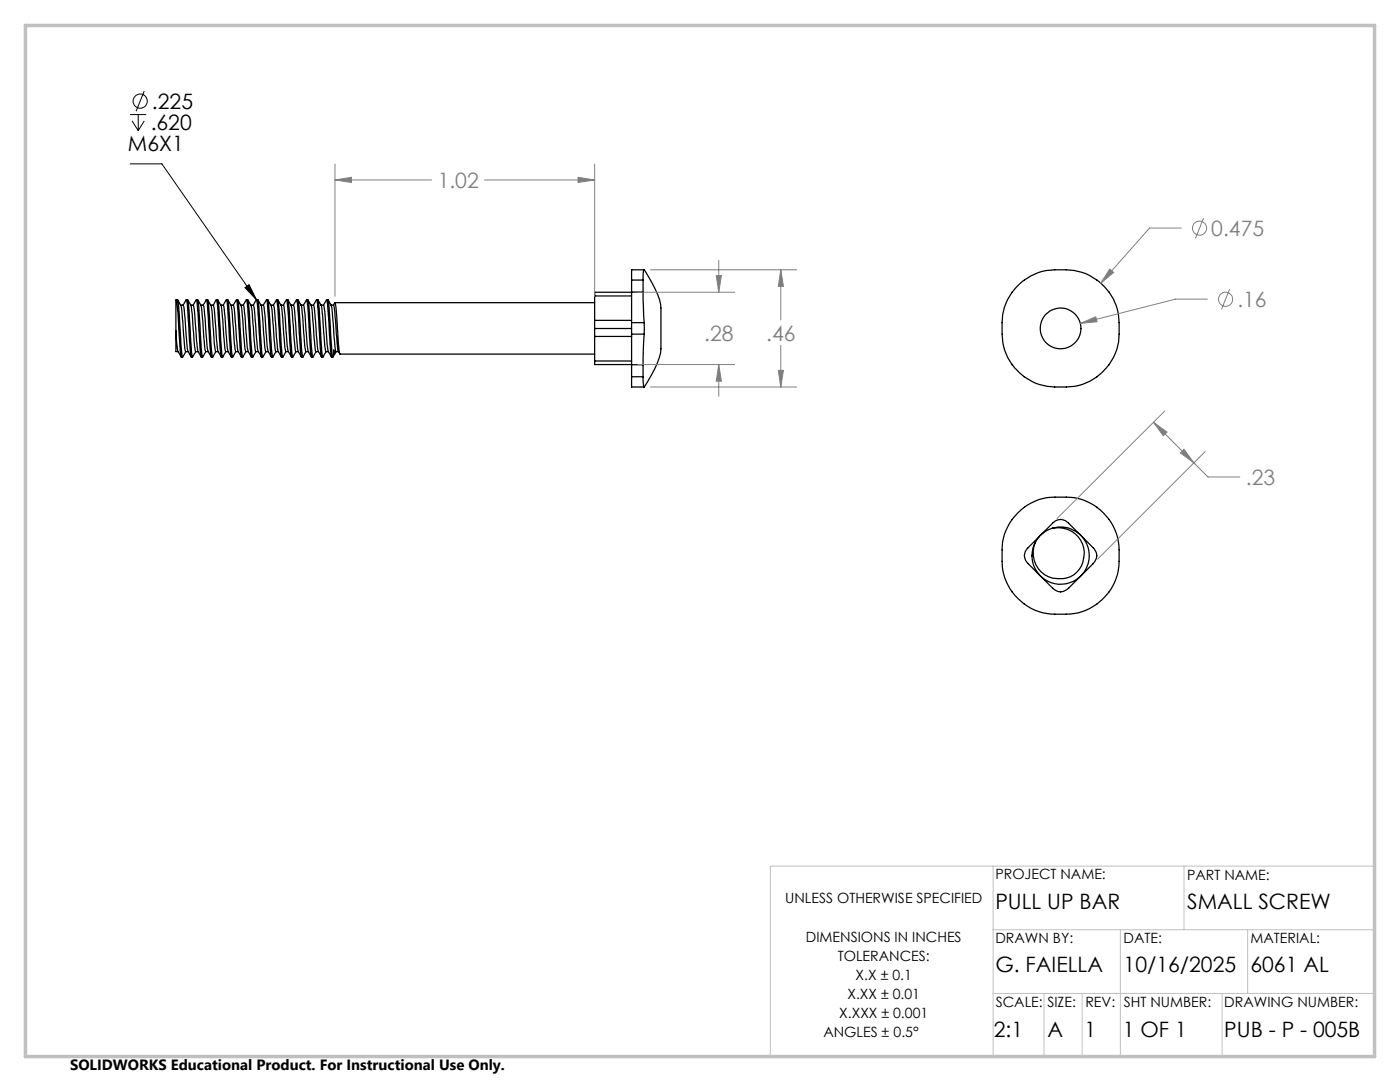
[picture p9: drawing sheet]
<svg xmlns="http://www.w3.org/2000/svg" width="279mm" height="216mm" viewBox="0 0 279 216" stroke-linecap="round" stroke-linejoin="round" font-family="sans-serif">
<g fill="none" stroke="#000" stroke-width=".25">
<path d="M35.2 59.8a41.2 41.2 0 0 1 .6 7.3l.1 2.8 .3 1.3M35.2 59.8l-.1 6.2M35.2 59.8h.2M35.5 59.8a5.4 5.4 0 0 1 .9 3.8l.5 5.8 .2 .8M35.5 59.9l.1 .8 .6 8.6 .2 1.9-.2 .1M37.1 59.8l-.6 1.1M37.2 59.8l.2 1.1 .4 7.2 .4 3.1M37.2 59.8h.2M37.5 59.8a5.8 5.8 0 0 1 .9 3.7l.4 5.4 .3 1.3M37.5 59.9l.2 2.3 .5 7.8 .2 1.2-.2 .1M39.2 59.8l-.6 1.1M39.5 59.9l.2 1.4 .4 8 .3 1.9-.2 .1"/>
<path d="M41.2 59.8l-.7 1.1M41.2 59.8h.3a5.2 5.2 0 0 1 .9 3.5v.6a31.6 31.6 0 0 0 .7 6.3M41.2 59.8a17.8 17.8 0 0 1 .4 5l.5 6 .1 .5h.2M41.5 59.9l.1 .8 .6 8.6 .2 1.9M43.1 59.8l-.6 1.1M43.2 59.8l.2 1.4 .5 8.4 .3 1.6M43.2 59.8h.2M43.5 59.8a4.7 4.7 0 0 1 .9 3.4l.5 6.5 .1 .5h.5M43.5 59.9l.2 2.3 .6 8.4 .1 .6M45.2 59.8l-.6 1.1M45.5 59.9l.2 1.4 .5 8.7 .2 1.2M47.2 59.8l-.7 1.1"/>
<path d="M47.4 59.9l.2 .8 .6 8.6 .2 2-.2-.1-.3-1.3-.4-7.9-.3-2.2h.2a4.3 4.3 0 0 1 1 3.2l.4 6 .3 1.2M49.1 59.8l-.6 1.1M49.5 59.9l.2 2.3 .6 8.4 .1 .6M51.2 59.8l-.6 1.1M51.4 59.8h-.2l.3 2 .4 7.4 .3 2M51.5 59.8a5.5 5.5 0 0 1 .9 3.6l.5 6.2 .2 .6h.5M51.5 59.9l.2 1.4 .5 8.7 .2 1.2M53.2 59.8l-.7 1.1M53.2 59.8h.2a5.2 5.2 0 0 1 1 3.5l.3 4.6 .4 2.3M53.2 59.8l.2 1.4 .6 9.3 .2 .8h.2l-.2-2-.6-8.6-.2-.8M55.2 59.8l-.7 1.1M55.2 59.8a56.1 56.1 0 0 1 .6 8.6l.4 2.8"/>
<path d="M55.2 59.8h.2M55.5 59.8a3.8 3.8 0 0 1 .8 2.9l.6 6.8 .1 .7h.5M55.5 59.9l.2 2.3 .6 8.4 .1 .6-.2 .1M57.1 59.8l-.5 1.1M57.4 59.8h-.2l.3 2.5 .4 7.3 .3 1.6M57.5 59.8a5.8 5.8 0 0 1 .9 3.9l.3 4 .4 2.5M57.5 59.9l.2 2.3 .5 7.8 .2 1.2-.2 .1M59.2 59.8l-.7 1.1M59.2 59.8l.3 2.6 .5 7.8 .2 1M59.2 59.8h.2M59.5 59.8l.6 1.1M59.5 59.9l.2 1.4 .4 8 .3 1.9-.2 .1"/>
<path d="M61.2 59.8l-.7 1.1M61.2 59.8a45 45 0 0 1 .6 7.6l.3 3.7 .3 .2M61.2 59.8h.2M61.5 59.8a5.2 5.2 0 0 1 .9 3.7l.5 5.8 .2 .9M61.5 59.9l.1 .8 .6 8.6 .2 1.9M63.1 59.8l-.6 1.1M63.2 59.8l.2 1 .5 8.7 .3 1.7M63.2 59.8h.2M63.5 59.8a5.5 5.5 0 0 1 .9 3.6l.4 5.9 .2 .8 .5 .1M63.5 59.9l.5 6.4a16.9 16.9 0 0 0 .5 4.9M65.2 59.8l-.6 1.1M65.5 59.9l.2 1.4 .5 8.7 .2 1.2-.2 .1"/>
<path d="M118.7 59.1v4.8M118.7 59.1h7.3M126 58.3v6.1M126 55.9v2.4M126 58.3h-7.3v.8M126 58.3h2.3M126 55.9h2.3M128.3 58.3l.3 6.1M128.3 55.9v2.4M128.6 53.8l-.2 .6-.1 1.5M128.6 53.8l.7 1.2a14.3 14.3 0 0 1 2.6 6.5v4.8a13.8 13.8 0 0 1-2.6 9.8l-.7 1.1M128.6 53.8h-2.6v2.1"/>
<path d="M202.8 57.3a10.9 10.9 0 0 1 8.9-3.5 10.9 10.9 0 0 1 11.6 11.7 10.9 10.9 0 0 1-11.6 11.7 10.9 10.9 0 0 1-11.7-11.7 10.6 10.6 0 0 1 2.8-8.2zM35.1 66v4.2h.4M35.1 66l.4 4.1M35.5 70.1l.7 1.1M36.1 60.9h.4M36.5 60.9l.3 .9 .6 7.6 .1 .7M37.1 70.2l-.6 1M37.1 70.2h.4M37.5 70.1l.7 1.1M38.1 60.9h.5M38.6 60.9l.2 1.2 .4 5.9a5.3 5.3 0 0 0 .9 3.2M39.1 70.2h.4"/>
<path d="M39.1 70.2l-.6 1M40.1 60.9h.5l.1 .2 .5 6.8a5 5 0 0 0 1 3.3M41.1 70.2l-.2-.9-.5-6.4a4.6 4.6 0 0 0-.9-3.1h-.3l.3 2.6 .5 7.8 .2 1M41.1 70.2l-.6 1M41.1 70.2h.5M42.1 60.9h.4M42.5 60.9a36.7 36.7 0 0 1 .7 6.9l.3 2.3M43.1 70.2l-.6 1M43.1 70.2h.4M43.5 70.1l.7 1.1M44.1 60.9h.5M44.2 71.3h.2"/>
<path d="M44.6 60.9l.3 2.3 .4 5.1a4.8 4.8 0 0 0 .8 2.9M45.1 70.2l-.7 1M46.1 60.9h.5M46.6 60.9l.2 .9 .5 6.4a4.5 4.5 0 0 0 .9 3M47.1 70.2l-.3-1.5-.4-5.6a5.7 5.7 0 0 0-.9-3.3h-.3l.2 1.2 .6 9.4 .1 .8 .3 .1M47.1 70.2l-.6 1M47.1 70.2h.5M48.1 60.9h.4M48.5 60.9a36.3 36.3 0 0 1 .7 6.7l.3 2.5M49.1 70.2l-.6 1M49.1 70.2h.4M49.5 70.1l.7 1.1"/>
<path d="M50.1 60.9h.5M50.6 60.9l.2 .8 .4 5.8 .3 2.6M51.1 70.2l-.7 1M51.5 70.1l.7 1.1M51.5 70.2h-.5l-.1-.4-.5-6.8a5.1 5.1 0 0 0-.9-3.2h-.3l.3 1.8 .4 7.8 .2 1.8 .3 .1M52.1 60.9h.5l.1 .2 .8 9M52.2 71.3h.2M53.1 70.2l-.6 1M53.5 70.1l.7 1.1M54.1 60.9h.5l.1 .4 .8 8.8M55.1 70.2l-.6 1M55.1 70.2h.4"/>
<path d="M55.5 70.1l.7 1.1M56.1 60.9h.5M56.6 60.9a31.6 31.6 0 0 1 .6 6.3l.3 2.9M57.1 70.2l-.6 1M57.5 70.1l.7 1.1M58.1 60.9h.5l.1 .3 .6 7a4.5 4.5 0 0 0 .8 3M59.1 70.2h.4M59.1 70.2l-.6 1M60.1 60.9h.5l.1 .3 .5 6.9a5 5 0 0 0 1 3.1M60.1 60.9l.3 2.2 .5 6.3 .2 .8M61.1 70.2l-.6 1M61.1 70.2h.5"/>
<path d="M62.1 60.9h.4M62.5 60.9l.3 .8 .5 7.2 .2 1.2M63.1 70.2l-.6 1M63.1 70.2h.4M63.5 70.1l.7 1.1M64.1 60.9h.5M64.2 71.3h.3M64.6 60.9l.2 1.1 .4 5.9a5.6 5.6 0 0 0 .9 3.3M65.1 70.2l-.6 1M66.1 60.9h.5M66.6 60.9l.2 1 .4 6a4.5 4.5 0 0 0 .6 2.7M66.6 70.7h.2l-.2-.9v1.2l-.1 .2"/>
<path d="M66.8 60.4l-.3 .5M67.1 70.2l-.2-1-.5-6.4a4.4 4.4 0 0 0-.9-3h-.3l.3 3.1 .5 7.2 .2 1.2M67.1 70.2h.5M67.1 70.2l-.3 .4M118.7 63.9v1.6M118.7 65.5v1.6M118.7 60.4h-51.8l.2 1.3 .5 7.1 .2 1.9h50.9M118.7 72v.7h7.3M118.7 65.5h7.3M118.7 63.9h7.3M118.7 67.1h7.3M118.7 72h7.3"/>
<path d="M118.7 67.1v4.9M126 66.7v6.1M126 72.8v2.4M126 75.2v2h2.6M126 64.4h2.6M126 66.7h2.6M126 72.8h2.3M126 64.4v2.3M126 75.2h2.3M128.3 75.2l.3 2M128.3 72.8v2.4M128.6 66.7l-.3 6.1"/>
<path d="M128.6 64.4v2.3M203.1 102.3a10.5 10.5 0 0 1 7.4-3.1 11.9 11.9 0 0 1 7 1.2 10.8 10.8 0 0 1 5.8 9.3 12.8 12.8 0 0 1-1.1 7 10.8 10.8 0 0 1-9.4 5.9 12.8 12.8 0 0 1-7-1.2 10.9 10.9 0 0 1-5.8-9.4 11.7 11.7 0 0 1 1.5-7.7zM206 110.8v.1M207.6 106.9l2.5-2.5a2.07 2.07 0 0 1 3.2 0l4.9 4.9a2.07 2.07 0 0 1 0 3.2l-4.9 4.9a2.07 2.07 0 0 1-3.2 0l-4.9-4.9a2.07 2.07 0 0 1 0-3.2l2.3-2.3M207.6 106.8a5.2 5.2 0 0 1 6.4-.7 5.2 5.2 0 0 1 2.1 6.1 4.6 4.6 0 0 1-5 3.3 5.1 5.1 0 0 1-4.5-3.2 5.1 5.1 0 0 1 1-5.5zM210.1 105.4a5.7 5.7 0 0 1 7.3 5.4 5.7 5.7 0 0 1-7.1 5.6 5.7 5.7 0 0 1-3.6-8.3"/>
<circle cx="211.7" cy="65.5" r="4.1"/>
</g>
<g fill="none" stroke="#000" stroke-width=".2">
<path d="M28.8 18.2l-1.6 4M26 22.9h3.2M26 32.7h6.3l18.9 27.1M26.4 24.1l1.2 2M27.6 22.9v3.2M28.8 24.1l-1.2 2M48.9 57.4l.8-.6 1.5 3z"/>
<circle cx="28" cy="20.2" r="1.41"/>
</g>
<g fill="none" stroke="#808080" stroke-width=".2">
<path d="M66.9 35.9l3.2-.5v1zM66.9 32.7v26.4M66.9 35.9h19.2M96.7 35.9h22M115.4 35.4l3.3 .5-3.3 .5zM118.7 32.7v26.4M127.3 58.3h19.3M129.8 53.8h29.2M142.9 55h1.1l-.6 3.3zM143.4 52v6.3M155.8 53.8l.6 3.4h-1.1zM155.8 53.8v10.1"/>
<path d="M221.5 53.7l.7 .7-2.5 2.1zM235.8 45.5h-6.4l-9.7 11M240.2 43.5l-1.6 4.1M240.9 59.7h-6.3l-19 4.8M245.4 57.7l-1.6 4M127.3 72.7h19.3M129.8 77.2h29.2M143.4 72.7l.6 3.4h-1.1zM143.4 72.7v6.4M155.3 73.9h1.1l-.6 3.3zM155.8 68.9v8.3M215.6 64.5l3.1-1.3 .2 1z"/>
<path d="M230.2 84.2l2.7 2-.7 .8zM230.2 84.2l8.1 8.2M232.4 82l-21.4 21.5M236.3 89.6l2 2.8-2.7-2zM238.3 92.4l2.8 2.8h6.3M240.5 90.1l-21.5 21.5"/>
<circle cx="239.4" cy="45.5" r="1.41"/>
<circle cx="244.6" cy="59.7" r="1.41"/>
</g>
<path d="M198.2 172.8v38.1M236.3 172.8v12.7M274.4 172.8h-120.7v38.1M198.2 185.5h76.2M198.2 198.2h76.2M208.4 198.2v12.7M216 198.2v12.7M223.6 185.5v25.4M243.9 198.2v12.7M249 185.5v12.7" fill="none" stroke="#c0c0c0" stroke-width=".2"/>
<path d="M5.1 5.1h269.2v205.7h-269.2z" fill="none" stroke="#c0c0c0" stroke-width=".7"/>
<path d="M48.9 57.4l.8-.6 1.5 3z" fill="#000"/>
<path d="M155.8 53.8l.6 3.4h-1.1zM155.3 73.9h1.1l-.6 3.3zM142.9 55h1.1l-.6 3.3zM143.4 72.7l.6 3.4h-1.1zM115.4 35.4l3.3 .5-3.3 .5zM66.9 35.9l3.2-.5v1zM221.5 53.7l-1.8 2.8 2.5-2.1zM215.6 64.5l3.3-.3-.2-1zM230.2 84.2l2.7 2-.7 .8zM236.3 89.6l2 2.8-2.7-2z" fill="#808080"/>
<g font-size="4.2">
<text x="30.3" y="21.8">.225</text>
<text x="30.1" y="25.9">.620</text>
<text x="25.5" y="30.1">M6X1</text>
<text x="198.7" y="181.5">PULL UP BAR</text>
<text x="236.9" y="181.5">SMALL SCREW</text>
<text x="198.7" y="194">G. FAIELLA</text>
<text x="224.2" y="194">10/16/2025</text>
<text x="249.6" y="194">6061 AL</text>
<text x="198.3" y="207">2:1</text>
<text x="209.1" y="207">A</text>
<text x="216.4" y="207">1</text>
<text x="224.1" y="207">1 OF 1</text>
<text x="244.3" y="207">PUB - P - 005B</text>
</g>
<g font-size="4.2" fill="#808080">
<text x="87.3" y="37.5">1.02</text>
<text x="241.7" y="47.1">0.475</text>
<text x="246.9" y="61.3">.16</text>
<text x="140.5" y="68">.28</text>
<text x="152.9" y="68">.46</text>
<text x="248.6" y="96.7">.23</text>
</g>
<text font-size="3" x="14" y="213.5">SOLIDWORKS Educational Product. For Instructional Use Only.</text>
<g font-size="2.8">
<text x="198.7" y="175.4">PROJECT NAME:</text>
<text x="236.9" y="175.6">PART NAME:</text>
<text x="156.7" y="180.2">UNLESS OTHERWISE SPECIFIED</text>
<text x="160.8" y="187.9">DIMENSIONS IN INCHES</text>
<text x="167.2" y="191.7">TOLERANCES:</text>
<text x="198.7" y="188.2">DRAWN BY:</text>
<text x="224.2" y="188.2">DATE:</text>
<text x="249.6" y="188.2">MATERIAL:</text>
<text x="170.8" y="195.5">X.X ± 0.1</text>
<text x="167.5" y="203.2">X.XXX ± 0.001</text>
<text x="169.1" y="199.3">X.XX ± 0.01</text>
<text x="198.7" y="200.9">SCALE:</text>
<text x="209" y="200.9">SIZE:</text>
<text x="216.6" y="200.9">REV:</text>
<text x="224.3" y="200.9">SHT NUMBER:</text>
<text x="244.3" y="200.9">DRAWING NUMBER:</text>
<text x="164.3" y="207">ANGLES ± 0.5°</text>
</g>
</svg>
